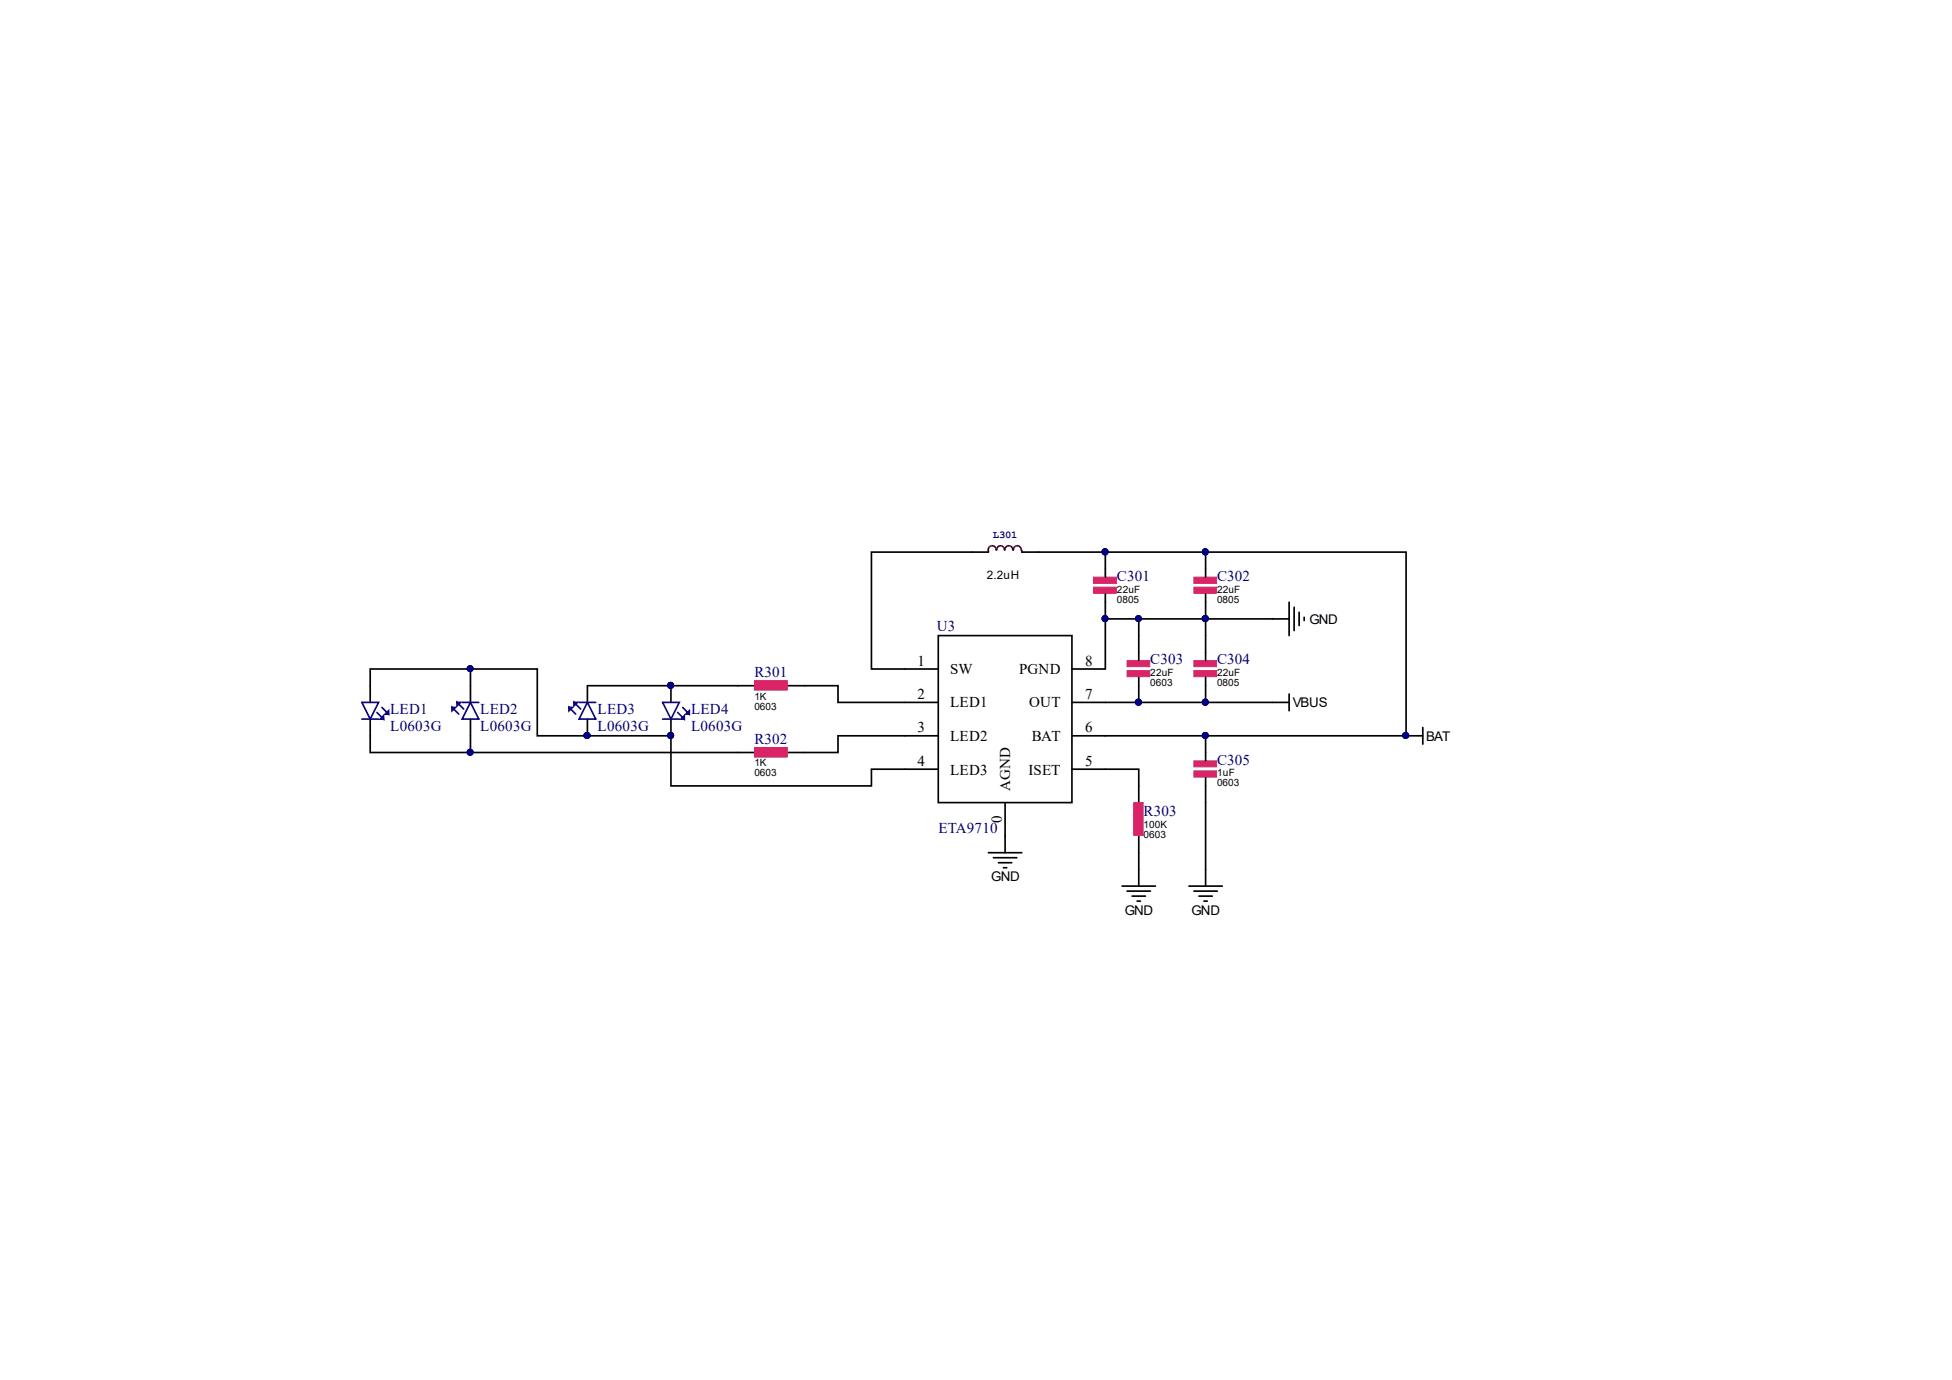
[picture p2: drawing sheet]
<svg xmlns="http://www.w3.org/2000/svg" width="297mm" height="210mm" viewBox="0 0 297 210" stroke-linecap="round" stroke-linejoin="round" font-family="sans-serif">
<g fill="none" stroke="#000" stroke-width=".25">
<path d="M142.8 96.7h20.3v25.4h-20.3zM150.4 84h-17.8v17.8h10.2M155.5 84h58.5v27.9h-50.9M168.2 84v3.8M168.2 90.3v3.8M173.3 94.1v6.4M183.5 84v3.8M183.5 90.3v3.8h12.7M196.2 91.6v5.1M196.9 92.4v3.5M197.7 93.1v2.1M198.5 93.9v.5"/>
<path d="M56.3 109.4v5.1h58.5M56.3 106.8v-5h25.5v10.1h20.3v7.6h30.5v-2.5h10.2M71.6 101.8v5M71.6 109.4v5.1M89.4 109.4v2.5M102.1 104.3v2.5M102.1 109.4v2.5M114.8 104.3h-25.4v2.5M119.9 104.3h7.6v2.5h15.3M142.8 111.9h-15.3v2.6h-7.6M163.1 106.8h33.1M163.1 117h10.2v5.1"/>
<path d="M173.3 103v3.8M183.5 100.5v-6.4h-15.3v7.7h-5.1M183.5 103v3.8M183.5 111.9v3.8M183.5 118.3v16.5M196.2 105.6v2.5M214 111.9h2.5M216.5 110.6v2.6M150.4 129.7h5.1M151.2 130.5h3.5M151.9 131.2h2.1M152.7 132h.5"/>
<path d="M152.9 122.1v7.6M170.7 134.8h5.1M171.5 135.5h3.6M172.3 136.3h2M173 137.1h.5M173.3 127.2v7.6M180.9 134.8h5.1M181.7 135.5h3.5M182.4 136.3h2.1M183.2 137.1h.5"/>
</g>
<path d="M150.4 83.7v.3M151.6 83.7a.6 .6 0 0 0-.6-.7 .6 .6 0 0 0-.6 .7M152.8 83.7a.58 .58 0 0 0-.5-.7 .58 .58 0 0 0-.6 .7M154.1 83.7a.6 .6 0 0 0-.6-.7 .6 .6 0 0 0-.6 .7M155.4 83.7a.58 .58 0 0 0-.6-.7 .58 .58 0 0 0-.6 .7M155.5 83.7v.3" fill="none" stroke="#800000" stroke-width=".25"/>
<g fill="#000080" stroke="#000080" stroke-width=".15">
<circle cx="168.2" cy="94.1" r=".46"/>
<circle cx="168.1" cy="83.9" r=".46"/>
<circle cx="183.4" cy="94.1" r=".46"/>
<circle cx="183.4" cy="83.9" r=".46"/>
<circle cx="183.4" cy="111.9" r=".46"/>
<circle cx="173.2" cy="106.8" r=".46"/>
<circle cx="183.4" cy="106.8" r=".46"/>
<circle cx="213.9" cy="111.9" r=".46"/>
<circle cx="102" cy="104.2" r=".46"/>
<circle cx="102" cy="111.9" r=".46"/>
<circle cx="89.3" cy="111.9" r=".46"/>
<circle cx="173.2" cy="94.1" r=".46"/>
<circle cx="71.5" cy="114.4" r=".46"/>
<circle cx="71.5" cy="101.7" r=".46"/>
</g>
<g fill="#da2467" stroke="#da2467" stroke-width=".15">
<path d="M166.4 89.3h3.5v.9h-3.5z"/>
<path d="M166.4 87.8h3.5v.9h-3.5z"/>
<path d="M181.7 89.3h3.4v.9h-3.4z"/>
<path d="M181.7 87.8h3.4v.9h-3.4z"/>
<path d="M172.5 122.1h1.4v5h-1.4z"/>
<path d="M181.7 117.3h3.4v.9h-3.4z"/>
<path d="M181.7 115.7h3.4v.9h-3.4z"/>
<path d="M171.5 102h3.5v.9h-3.5z"/>
<path d="M171.5 100.5h3.5v.9h-3.5z"/>
<path d="M181.7 102h3.4v.9h-3.4z"/>
<path d="M181.7 100.5h3.4v.9h-3.4z"/>
<path d="M114.8 103.5h5v1.5h-5z"/>
<path d="M114.8 113.7h5v1.4h-5z"/>
</g>
<g fill="none" stroke="#11037f" stroke-width=".25">
<path d="M55.1 106.8h2.5l-1.3 2.6zM55.1 109.4h2.5M57.4 108.4l1 1v-.5l-.5 .5h.5M58.1 107.6l1 1v-.5l-.5 .5h.5M68.8 107.6h.5l-.5 .5v-.5l1 1M69.6 106.8h.5l-.5 .5v-.5l1 1.1M70.3 106.8h2.6M71.6 106.8l1.3 2.6h-2.6zM86.6 107.6h.5l-.5 .5v-.5l1 1M87.4 106.8h.5l-.5 .5v-.5l1 1.1M88.1 106.8h2.6M89.4 106.8l1.3 2.6h-2.6z"/>
<path d="M100.8 106.8h2.6l-1.3 2.6zM100.8 109.4h2.6M103.1 108.4l1 1v-.5l-.5 .5h.5M103.9 107.6l1 1v-.5l-.5 .5h.5"/>
</g>
<g font-size="2.3" fill="#000080">
<text x="170" y="88.3">C301</text>
<text x="185.2" y="88.3">C302</text>
<text x="142.6" y="95.9">U3</text>
<text x="175" y="101">C303</text>
<text x="185.2" y="101">C304</text>
<text x="114.8" y="103">R301</text>
<text x="59.4" y="108.6">LED1</text>
<text x="59.4" y="111.1">L0603G</text>
<text x="73.1" y="108.6">LED2</text>
<text x="73.1" y="111.1">L0603G</text>
<text x="90.9" y="108.6">LED3</text>
<text x="90.9" y="111.1">L0603G</text>
<text x="105.2" y="108.6">LED4</text>
<text x="105.2" y="111.1">L0603G</text>
<text x="114.8" y="113.2">R302</text>
<text x="185.2" y="116.3">C305</text>
<text x="174" y="124.2">R303</text>
<text x="142.8" y="126.7">ETA9710</text>
</g>
<g font-size="2.3">
<text x="139.6" y="101.2">1</text>
<text x="165.1" y="101.2">8</text>
<text x="139.6" y="106.3">2</text>
<text x="144.6" y="102.5">SW</text>
<text x="144.6" y="107.6">LED1</text>
<text x="155.1" y="102.5">PGND</text>
<text x="156.6" y="107.6">OUT</text>
<text x="165.1" y="106.3">7</text>
<text x="139.6" y="111.4">3</text>
<text x="144.6" y="112.7">LED2</text>
<text x="157" y="112.7">BAT</text>
<text x="165.1" y="111.4">6</text>
<text x="139.6" y="116.5">4</text>
<text x="144.6" y="117.8">LED3</text>
<text x="156.5" y="117.8">ISET</text>
<text x="165.1" y="116.5">5</text>
<text x="152.5" y="125.2" transform="rotate(-90 152.5 125.2)">0</text>
<text x="153.7" y="120.3" transform="rotate(-90 153.7 120.3)">AGND</text>
</g>
<g font-size="2">
<text x="199.2" y="94.9">GND</text>
<text x="196.7" y="107.6">VBUS</text>
<text x="217" y="112.7">BAT</text>
<text x="150.8" y="134">GND</text>
<text x="171.2" y="139.1">GND</text>
<text x="181.3" y="139.1">GND</text>
</g>
<text font-size="1.8" x="150.2" y="88">2.2uH</text>
<text font-size="1.6" fill="#000080" x="151.1" y="81.9">L301</text>
<g font-size="1.5">
<text x="170" y="90.2">22uF</text>
<text x="170" y="91.7">0805</text>
<text x="185.2" y="90.2">22uF</text>
<text x="185.2" y="91.7">0805</text>
<text x="114.8" y="106.4">1K</text>
<text x="114.8" y="107.9">0603</text>
<text x="175" y="102.8">22uF</text>
<text x="175" y="104.4">0603</text>
<text x="185.2" y="102.8">22uF</text>
<text x="185.2" y="104.4">0805</text>
<text x="114.8" y="116.5">1K</text>
<text x="114.8" y="118.1">0603</text>
<text x="185.2" y="118.1">1uF</text>
<text x="185.2" y="119.6">0603</text>
<text x="174" y="125.9">100K</text>
<text x="174" y="127.5">0603</text>
</g>
</svg>
